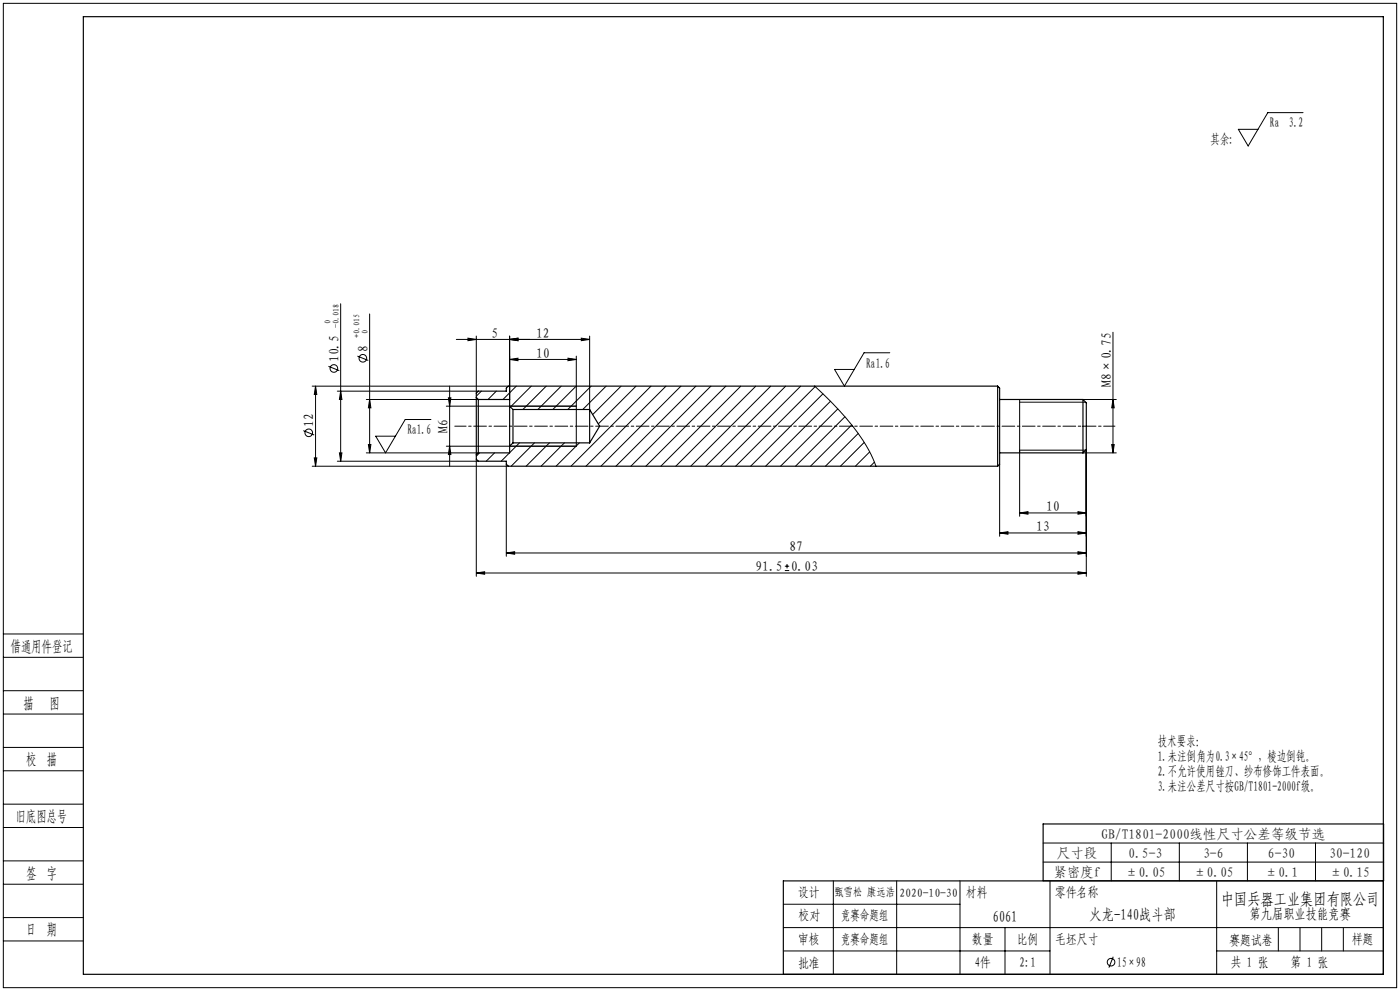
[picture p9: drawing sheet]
<svg xmlns="http://www.w3.org/2000/svg" width="420mm" height="297mm" viewBox="0 0 420 297" stroke-linecap="round" stroke-linejoin="round" font-family="sans-serif">
<g fill="none" stroke="#000" stroke-width=".3">
<path d="M1 1h418v295h-418zM390.9 33.8h-10.6l-5.9 10-2.9-5h5.9M102.2 91v47.2M110.9 94.1v41.6M333.9 99.6v36.1M93.7 115.7h58.8M94.7 115.7v24M94.7 115.7l.3 2.5h-.7zM98.5 109.8l3.3 1.3M101.2 117.2h42.3M102.2 117.2l.4 2.5h-.8zM107.2 106.7l3.3 1.3"/>
<path d="M109.9 119.7h33.6M110.9 119.7l.4 2.5h-.8zM134.5 119.2h.8l-.4 2.5zM134.9 115.7v24M140.4 101.4l2.5 .3-2.5 .4zM142.9 100.7v17.1M144.4 117.2l-1.5 1.5M148.9 117.2l-2.5 2.5M152.9 107.7l2.5-.3v.7zM152.9 107.7h20M152.9 101.7l2.5-.3v.7zM152.9 100.7v19"/>
<path d="M154.9 115.7l-4 4M159.4 115.7l-6.3 6.3M163.9 115.7l-7 7M168.4 115.7l-7 7M170.4 107.4l2.5 .3-2.5 .4zM172.9 115.7l-7 7M172.9 106.7v27h-39M174.4 101.4l2.5 .3-2.5 .4zM176.9 100.7v22M176.9 101.7h-40M177.3 115.7l-7 7M181.8 115.7l-7 7"/>
<path d="M186.3 115.7l-8.5 8.5M190.8 115.7l-11.3 11.3M195.3 115.7l-24 24M199.8 115.7l-24 24M204.3 115.7l-24 24M208.8 115.7l-24 24M213.3 115.7l-24 24M217.8 115.7l-24 24M222.2 115.7l-24 24M226.7 115.7l-24 24M231.2 115.7l-24 24M235.7 115.7l-24 24"/>
<path d="M240.2 115.7l-24 24M244.4 115.7l.7 .7a75.1 75.1 0 0 1 16.2 19.9l1.5 3.4M244.6 115.9l-23.9 23.8M246.9 118l-21.7 21.7M266.9 105.7h-7.7l-5.9 10-2.9-5h5.9M305.9 119.7v16M324.9 119.7h10M333.9 119.7l.4 2.5h-.8zM91 129.1l3.3 1.3M93.7 139.7h58.8M94.3 137.2h.7l-.3 2.5zM101.2 138.2h42.3"/>
<path d="M101.8 135.7h.8l-.4 2.5zM109.9 135.7h33.6M110.5 133.2h.8l-.4 2.5zM129.3 125.7h-7.7l-5.9 10-3-5h5.9M133.9 121.7h39M134.9 133.7l.4 2.5h-.8zM142.9 137.6v35.1M143.9 135.7l-1 1M148.4 135.7l-2.5 2.5M151.9 139.1v27.6M155.9 132.7l-5.5 5.5M160.3 132.7l-7 7"/>
<path d="M164.8 132.7l-7 7M169.3 132.7l-7 7M173.8 132.7l-7 7M249.1 120.3l-19.4 19.4M251.3 122.5l-17.1 17.2M253.5 124.9l-14.8 14.8M255.5 127.3l-12.4 12.4M257.5 129.9l-9.9 9.8M259.3 132.6l-7.2 7.1M260.9 135.4l-4.3 4.3M262.3 138.5l-1.2 1.2M299.9 139.1v21.6"/>
<path d="M305.9 120.5h19.8M324.9 135.7h10M325.7 134.9h-19.8v19.8M325.9 134.7v38M333.5 133.2h.8l-.4 2.5zM299.9 159.7l2.5-.3v.7zM299.9 159.7h26M305.9 153.7l2.5-.3v.7zM305.9 153.7h20M323.4 159.4l2.5 .3-2.5 .4zM323.4 153.4l2.5 .3-2.5 .4zM142.9 171.7l2.5-.3v.7z"/>
<path d="M142.9 171.7h183M151.9 165.7l2.5-.3v.7zM151.9 165.7h174M235.5 171h1.3M235.5 169.7h1.3M236.1 169v1.3M323.4 165.4l2.5 .3-2.5 .4zM323.4 171.4l2.5 .3-2.5 .4zM1 197h24M1 190h24M1 214h24M1 207h24"/>
<path d="M1 231h24M1 224h24M1 258h24M1 248h24M1 241h24M312.9 258.4h102.2M312.9 252.7h102.2M333.4 252.7v11.3M353.8 252.7v11.3M374.2 252.7v11.3M394.7 252.7v11.3M1 275h24"/>
<path d="M1 265h24M235 271h53M235 278h180M250 264v28M269 264v28M288 264v28M301.5 278v14M315 264v28M365 264v28M383.5 278v7M390 278v7M396.5 278v7"/>
<path d="M403 278v7M1 282h24M235 285h80M334 286.7l-1.3 3.3M365 285h50"/>
<circle cx="100.2" cy="110.4" r="1.14"/>
<circle cx="108.9" cy="107.4" r="1.14"/>
<circle cx="92.6" cy="129.7" r="1.14"/>
<circle cx="333.3" cy="288.4" r="1.14"/>
</g>
<g fill="none" stroke="#000" stroke-width=".35">
<path d="M25 5h390v287h-390zM142.9 119.1v17.2M142.9 119.1l.6 .6M143.5 119.7v16M143.5 119.7h9.4v2M299.3 115.7l.6 .6v22.8l-.6 .6M299.3 115.7v24M299.3 115.7h-146.8l-.6 .6v.9h-8.4l-.6 .6v1.3M299.9 119.7h25M324.9 119.7v16M324.9 119.7l1 1v14l-1 1M142.9 136.3v1.3l.6 .6h8.4v.9l.6 .6h146.8"/>
<path d="M143.5 135.7l-.6 .6M152.9 121.7v12M152.9 133.7v2h-9.4M152.9 121.7l1 1M153.9 122.7v10M153.9 132.7l-1 1M153.9 132.7h23M153.9 122.7h23M176.9 122.7v10M176.9 122.7l3 5-3 5M299.9 135.7h25M312.9 264v-17.1h102.2v17.1h-180.1v28"/>
</g>
<path d="M136.4 127.7h198.1" fill="none" stroke="#000" stroke-width=".3" stroke-dasharray="3.8 .8 .8 .8" stroke-dashoffset=".4"/>
<g fill="#000">
<path d="M94.7 115.7l.3 2.5h-.7zM94.3 137.2h.7l-.3 2.5z"/>
<path d="M110.9 119.7l.4 2.5h-.8zM110.5 133.2h.8l-.4 2.5zM333.9 119.7l.4 2.5h-.8zM333.5 133.2h.8l-.4 2.5z"/>
<path d="M140.4 101.4l2.5 .3-2.5 .4zM152.9 101.7l2.5-.3v.7z"/>
<path d="M152.9 101.7l2.5-.3v.7zM174.4 101.4l2.5 .3-2.5 .4z"/>
<path d="M101.8 135.7h.8l-.4 2.5zM102.2 117.2l.4 2.5h-.8z"/>
<path d="M134.9 133.7l.4 2.5h-.8zM134.5 119.2h.8l-.4 2.5z"/>
<path d="M323.4 159.4l2.5 .3-2.5 .4zM299.9 159.7l2.5-.3v.7zM323.4 153.4l2.5 .3-2.5 .4zM305.9 153.7l2.5-.3v.7zM323.4 165.4l2.5 .3-2.5 .4zM151.9 165.7l2.5-.3v.7zM323.4 171.4l2.5 .3-2.5 .4zM142.9 171.7l2.5-.3v.7zM170.4 107.4l2.5 .3-2.5 .4zM152.9 107.7l2.5-.3v.7z"/>
</g>
<text font-size="4.9" x="366.3" y="271.1">中国兵器工业集团有限公司</text>
<g font-size="4.7">
<text x="3.2" y="195.3">借通用件登记</text>
<text x="7.1" y="212.3">描</text>
<text x="14.8" y="212.3">图</text>
<text x="7.9" y="229.3">校 描</text>
<text x="4.7" y="246.3">旧底图总号</text>
<text x="7.9" y="263.3">签 字</text>
<text x="326.8" y="275.8">火龙-140战斗部</text>
<text x="7.9" y="280.2">日 期</text>
<text x="297.8" y="276.2">6061</text>
</g>
<text font-size="4.2" x="374.8" y="275.5">第九届职业技能竞赛</text>
<g font-size="4.1">
<text x="381" y="38.2">Ra 3.2</text>
<text x="363.2" y="43.2">其余:</text>
<text x="147.5" y="101.2">5</text>
<text x="160.9" y="101.2">12</text>
<text x="110.3" y="105.5" transform="rotate(-90 110.3 105.5)">8</text>
<text x="160.9" y="107.2">10</text>
<text x="101.6" y="108.5" transform="rotate(-90 101.6 108.5)">10.5</text>
<text x="259.9" y="110.2">Ra1.6</text>
<text x="333.3" y="115.9" transform="rotate(-90 333.3 115.9)">M8×0.75</text>
<text x="94.1" y="127.8" transform="rotate(-90 94.1 127.8)">12</text>
<text x="122.2" y="130.2">Ra1.6</text>
<text x="134.3" y="129.8" transform="rotate(-90 134.3 129.8)">M6</text>
<text x="313.9" y="153.2">10</text>
<text x="310.9" y="159.2">13</text>
<text x="236.9" y="165.2">87</text>
<text x="226.6" y="171.2">91.5</text>
<text x="237.2" y="171.2">0.03</text>
<text x="347.4" y="223.6">技术要求：</text>
<text x="347.4" y="228.1">1.未注倒角为0.3×45°，棱边倒钝。</text>
<text x="347.4" y="232.6">2.不允许使用锉刀、纱布修饰工件表面。</text>
<text x="347.4" y="237.1">3.未注公差尺寸按GB/T1801-2000f级。</text>
<text x="239.4" y="268.7">设计</text>
<text x="289.8" y="268.8">材料</text>
<text x="316.6" y="268.8">零件名称</text>
<text x="239.5" y="275.8">校对</text>
<text x="252.3" y="275.7">竞赛命题组</text>
<text x="239.4" y="282.8">审核</text>
<text x="252.3" y="282.8">竞赛命题组</text>
<text x="291.6" y="282.9">数量</text>
<text x="305.1" y="282.9">比例</text>
<text x="316.6" y="282.9">毛坯尺寸</text>
<text x="368.8" y="283.2">赛题试卷</text>
<text x="405.5" y="283">样题</text>
<text x="239.4" y="290.1">批准</text>
<text x="292.4" y="289.8">4件</text>
<text x="305.9" y="289.8">2:1</text>
<text x="335.2" y="289.8">15×98</text>
<text x="369.2" y="289.9">共 1 张</text>
<text x="387.1" y="289.9">第 1 张</text>
</g>
<g font-size="4.1" fill="#191924">
<text x="330.4" y="251.5">GB/T1801-2000线性尺寸公差等级节选</text>
<text x="317" y="257.2">尺寸段</text>
<text x="338.5" y="257.2">0.5-3</text>
<text x="361" y="257.2">3-6</text>
<text x="380.4" y="257.2">6-30</text>
<text x="398.8" y="257.2">30-120</text>
<text x="316" y="262.9">紧密度f</text>
<text x="337.5" y="262.9">±0.05</text>
<text x="357.9" y="262.9">±0.05</text>
<text x="379.4" y="262.9">±0.1</text>
<text x="398.8" y="262.9">±0.15</text>
</g>
<g font-size="3.5">
<text x="250.4" y="268.6">甄雪松 康远浩</text>
<text x="269.8" y="268.8">2020-10-30</text>
</g>
<g font-size="2.4">
<text x="99.2" y="97.1" transform="rotate(-90 99.2 97.1)">0</text>
<text x="101.6" y="98.4" transform="rotate(-90 101.6 98.4)">-0.018</text>
<text x="107.9" y="101.4" transform="rotate(-90 107.9 101.4)">+0.015</text>
<text x="110.3" y="100.2" transform="rotate(-90 110.3 100.2)">0</text>
</g>
</svg>
